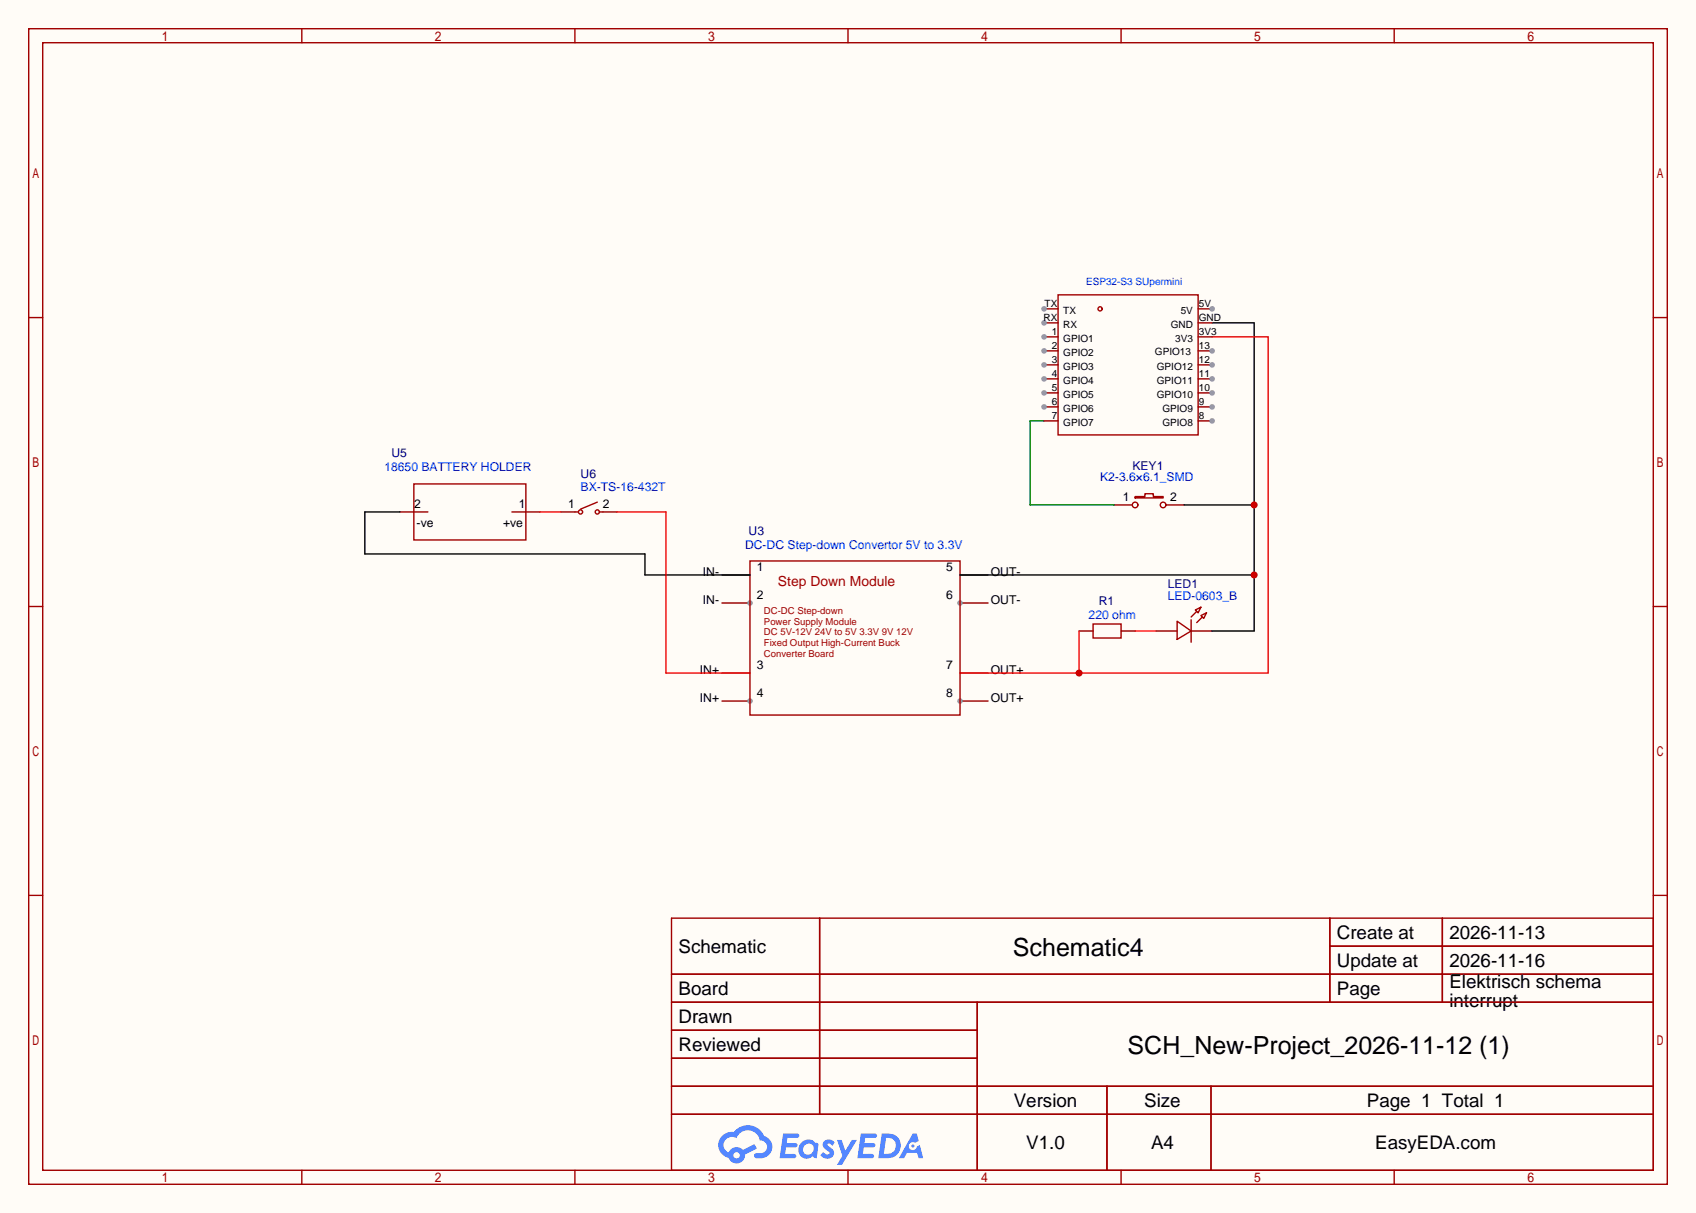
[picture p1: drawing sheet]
<svg xmlns="http://www.w3.org/2000/svg" width="308mm" height="220mm" viewBox="0 0 308 220" stroke-linecap="round" stroke-linejoin="round" font-family="sans-serif">
<path d="M0 0h307.6v220h-307.6z" fill="#fffcf7"/>
<g fill="none" stroke="#a10000" stroke-width=".25">
<path d="M5.2 5.2h297.2v209.6h-297.2zM7.7 7.7h292.1v204.5h-292.1zM54.7 5.2v2.5M104.3 5.2v2.5M153.8 5.2v2.5M203.3 5.2v2.5M252.9 5.2v2.5M5.2 57.6h2.5M299.8 57.6h2.6M5.2 110h2.5M299.8 110h2.6M5.2 162.4h2.5"/>
<path d="M121.8 166.5h178v45.7h-178zM121.8 176.7h178M148.7 166.5v35.6M241.2 166.5v15.2M241.2 171.6h58.6M261.6 166.5v15.2M299.8 162.4h2.6M121.8 181.7h178M121.8 186.8h55.4M121.8 197h178M121.8 191.9h55.4M177.2 181.7v30.5"/>
<path d="M200.8 197v15.2M219.6 197v15.2M54.7 212.2v2.6M104.3 212.2v2.6M121.8 202.1h178M153.8 212.2v2.6M203.3 212.2v2.6M252.9 212.2v2.6"/>
</g>
<g fill="#5487ff">
<path d="M149.5 206.9a1.3 1.3 0 0 1 1.9 .3l-.4 .6a.54 .54 0 0 0-1-.2l.2 .2a1.58 1.58 0 0 1 1 1.5 1.43 1.43 0 0 1-2.4 .2l.5-.6a.64 .64 0 0 0 .5 .5 .64 .64 0 0 0 .6-.3l-.1-.3a1.6 1.6 0 0 1-1.1-1.5z"/>
<path d="M151.8 206.7h.8l.7 2 1.2-2h.9l-2.7 4.5h-.9l1-1.6z"/>
<path d="M142 205.5h1.7a1.31 1.31 0 0 1 1.2 .2 .4 .4 0 0 1-.3 .6h-1.8l-.1 1h1.6a.4 .4 0 0 1 .3 .4 .4 .4 0 0 1-.4 .4h-1.6l-.2 1.2 .8-.1a1.23 1.23 0 0 1 1.2 .2 .39 .39 0 0 1-.4 .6h-2.6z"/>
<path d="M156.1 205.5h1.7a1.32 1.32 0 0 1 1.2 .2 .39 .39 0 0 1-.3 .6h-1.8l-.1 1h1.6a.4 .4 0 0 1 .4 .4 .4 .4 0 0 1-.5 .4h-1.6l-.2 1.1h.8a1.23 1.23 0 0 1 1.2 .2 .39 .39 0 0 1-.4 .6h-2.6z"/>
<path d="M165.5 205.6h.8l.3 1.3-.6 .3a.75 .75 0 0 0-1.1 .3 .75 .75 0 0 0 .5 1.1 .75 .75 0 0 0 .9-.7l.5-.3 .6 2.4h-.8l-.3-.9h-1.8l-.5 .9h-1z"/>
<path d="M159.9 205.6l-.6 4.4h1.4a2.27 2.27 0 0 0 2.7-2.3 2.27 2.27 0 0 0-2.7-2.1zM160.7 206.3a1.5 1.5 0 0 1 1.8 1.6 1.5 1.5 0 0 1-1.9 1.3h-.3z"/>
<path d="M145.4 207.2a1.62 1.62 0 0 0-.4 2.1 1.62 1.62 0 0 0 2 .6l.3-.2 .4 .2 .4 .1 .3-2.4-.1-.3-.5-.1a1.58 1.58 0 0 0-2.4 0zM146 207.7a.99 .99 0 0 1 1.6 .3 .99 .99 0 0 1-.9 1.4 .94 .94 0 0 1-1-.6 .94 .94 0 0 1 .3-1.1z"/>
<path d="M131 206a2.37 2.37 0 0 0 1.1 4 1.54 1.54 0 0 0 1.8 1 1.54 1.54 0 0 0 1.2-1.6l2.2-1.1-.5-.8-2.1 1a1.57 1.57 0 0 0-2.6 .5 1.5 1.5 0 0 1-.7-2.1 1.5 1.5 0 0 1 2.2-.5 2.23 2.23 0 0 1 2.3-1.4 2.23 2.23 0 0 1 2 1.8 1.16 1.16 0 0 1 1.2 1.1 1.16 1.16 0 0 1-1.1 1.2h-.7a.47 .47 0 0 0-.5 .4 .47 .47 0 0 0 .4 .5 2.23 2.23 0 0 0 2.2-.6 2.23 2.23 0 0 0 .5-2.3 2.16 2.16 0 0 0-1.3-1.1 3.2 3.2 0 0 0-5.5-.7l-1.1 .1zM133 209.5a.6 .6 0 0 1 1.2 0 .6 .6 0 0 1-1.2 0z"/>
<circle cx="165.6" cy="207.8" r=".28"/>
</g>
<path d="M130.9 104.3h5.1M130.9 109.3h5.1" fill="none" stroke="#870000" stroke-width=".25"/>
<circle cx="136" cy="109.3" r=".51" fill="#999"/>
<path d="M130.9 122h5.1M130.9 127.1h5.1" fill="none" stroke="#870000" stroke-width=".25"/>
<circle cx="136" cy="127.1" r=".51" fill="#999"/>
<path d="M174.1 104.3h5.1M174.1 109.3h5.1" fill="none" stroke="#870000" stroke-width=".25"/>
<circle cx="174.1" cy="109.3" r=".51" fill="#999"/>
<path d="M174.1 122h5.1M174.1 127.1h5.1" fill="none" stroke="#870000" stroke-width=".25"/>
<circle cx="174.1" cy="127.1" r=".51" fill="#999"/>
<g fill="none" stroke="#a10000" stroke-width=".25">
<path d="M75.1 87.8h20.3v10.1h-20.3zM104.3 92.8h.5M108.3 91.1l-3 1.2M108.8 92.8h.5M205.9 90h1.7v-.5h1.6v.5h1.7v.3h-5zM136 101.7h38.1v28h-38.1zM198.2 113.2h5.1v2.5h-5.1zM213.5 112.6l2.5 1.8-2.5 1.6zM216 112.4v4.1M216.8 110.6l1-.5-.5 1zM217 110.9l-1 1M217.8 111.6l1-.5-.5 1z"/>
<path d="M218.1 111.9l-1.1 1"/>
<circle cx="105.3" cy="92.8" r=".38"/>
<circle cx="108.3" cy="92.8" r=".38"/>
<circle cx="205.9" cy="91.6" r=".51"/>
<circle cx="210.9" cy="91.6" r=".51"/>
</g>
<path d="M72.5 92.8h5.1M92.8 92.8h5.1M101.7 92.8h2.6M109.3 92.8h2.6M202.1 91.6h3.3M211.5 91.6h3.3M195.7 114.4h2.5M203.3 114.4h2.6M209.7 114.4h3.8M216 114.4h3.8" fill="none" stroke="#870000" stroke-width=".25"/>
<path d="M219.8 58.5h7.7v55.9h-7.7M72.5 92.8h-6.3v7.7h50.8v3.8h19M214.8 91.6h12.7M174.1 104.3h53.4" fill="none" stroke="#000" stroke-width=".25"/>
<path d="M111.9 92.8h8.9v29.2h15.2" fill="none" stroke="#f00" stroke-width=".25"/>
<g fill="#c00">
<circle cx="227.5" cy="91.6" r=".63"/>
<circle cx="227.5" cy="104.3" r=".63"/>
</g>
<path d="M219.8 61.1h10.2v60.9h-55.9M195.7 114.4v7.6M205.9 114.4h3.8" fill="none" stroke="#f00" stroke-width=".25"/>
<circle cx="195.7" cy="122" r=".63" fill="#c00"/>
<path d="M97.9 92.8h3.8" fill="none" stroke="#f00" stroke-width=".25"/>
<path d="M189.4 76.3h-2.6v15.3h15.3" fill="none" stroke="#008700" stroke-width=".25"/>
<g fill="none" stroke="#a10000" stroke-width=".25">
<path d="M191.9 53.5h25.4v25.4h-25.4z"/>
<circle cx="199.5" cy="56" r=".38"/>
</g>
<path d="M189.4 58.5h2.5" fill="none" stroke="#870000" stroke-width=".25"/>
<circle cx="189.4" cy="58.5" r=".51" fill="#999"/>
<path d="M189.4 61.1h2.5" fill="none" stroke="#870000" stroke-width=".25"/>
<circle cx="189.4" cy="61.1" r=".51" fill="#999"/>
<path d="M189.4 63.6h2.5" fill="none" stroke="#870000" stroke-width=".25"/>
<circle cx="189.4" cy="63.6" r=".51" fill="#999"/>
<path d="M189.4 66.2h2.5" fill="none" stroke="#870000" stroke-width=".25"/>
<circle cx="189.4" cy="66.2" r=".51" fill="#999"/>
<path d="M189.4 68.7h2.5" fill="none" stroke="#870000" stroke-width=".25"/>
<circle cx="189.4" cy="68.7" r=".51" fill="#999"/>
<path d="M189.4 71.2h2.5" fill="none" stroke="#870000" stroke-width=".25"/>
<circle cx="189.4" cy="71.2" r=".51" fill="#999"/>
<path d="M189.4 73.8h2.5" fill="none" stroke="#870000" stroke-width=".25"/>
<circle cx="189.4" cy="73.8" r=".51" fill="#999"/>
<path d="M189.4 56h2.5M189.4 76.3h2.5" fill="none" stroke="#870000" stroke-width=".25"/>
<circle cx="189.4" cy="56" r=".51" fill="#999"/>
<path d="M217.3 73.8h2.5" fill="none" stroke="#870000" stroke-width=".25"/>
<circle cx="219.8" cy="73.8" r=".51" fill="#999"/>
<path d="M217.3 76.3h2.5" fill="none" stroke="#870000" stroke-width=".25"/>
<circle cx="219.8" cy="76.3" r=".51" fill="#999"/>
<path d="M217.3 71.2h2.5" fill="none" stroke="#870000" stroke-width=".25"/>
<circle cx="219.8" cy="71.2" r=".51" fill="#999"/>
<path d="M217.3 68.7h2.5" fill="none" stroke="#870000" stroke-width=".25"/>
<circle cx="219.8" cy="68.7" r=".51" fill="#999"/>
<path d="M217.3 66.2h2.5" fill="none" stroke="#870000" stroke-width=".25"/>
<circle cx="219.8" cy="66.2" r=".51" fill="#999"/>
<path d="M217.3 63.6h2.5" fill="none" stroke="#870000" stroke-width=".25"/>
<circle cx="219.8" cy="63.6" r=".51" fill="#999"/>
<path d="M217.3 58.5h2.5M217.3 56h2.5M217.3 61.1h2.5" fill="none" stroke="#870000" stroke-width=".25"/>
<circle cx="219.8" cy="56" r=".51" fill="#999"/>
<g font-size="4.5">
<text x="183.7" y="173.3">Schematic4</text>
<text x="204.5" y="191.1">SCH_New-Project_2026-11-12 (1)</text>
</g>
<g font-size="3.4">
<text x="123.1" y="172.7">Schematic</text>
<text x="242.5" y="170.2">Create at</text>
<text x="262.9" y="170.2">2026-11-13</text>
<text x="242.5" y="175.3">Update at</text>
<text x="262.9" y="175.3">2026-11-16</text>
<text x="262.9" y="179.2">Elektrisch schema</text>
<text x="123.1" y="180.4">Board</text>
<text x="123.1" y="185.4">Drawn</text>
<text x="242.5" y="180.4">Page</text>
<text x="262.9" y="182.6">interrupt</text>
<text x="123.1" y="190.5">Reviewed</text>
<text x="183.9" y="200.7">Version</text>
<text x="207.5" y="200.7">Size</text>
<text x="247.9" y="200.7">Page 1 Total 1</text>
<text x="186.1" y="208.3">V1.0</text>
<text x="208.8" y="208.3">A4</text>
<text x="249.4" y="208.3">EasyEDA.com</text>
</g>
<text font-size="2.5" fill="#a00000" x="141.1" y="106.3">Step Down Module</text>
<g font-size="2.2" fill="#000080">
<text x="71" y="82.9">U5</text>
<text x="105.3" y="86.7">U6</text>
<text x="205.4" y="85.3">KEY1</text>
<text x="135.8" y="96.9">U3</text>
<text x="211.8" y="106.6">LED1</text>
<text x="199.3" y="109.6">R1</text>
</g>
<g font-size="2.2" fill="#00f">
<text x="69.7" y="85.5">18650 BATTERY HOLDER</text>
<text x="105.3" y="89">BX-TS-16-432T</text>
<text x="199.5" y="87.2">K2-3.6×6.1_SMD</text>
<text x="135.1" y="99.5">DC-DC Step-down Convertor 5V to 3.3V</text>
<text x="197.4" y="112.2">220 ohm</text>
<text x="211.8" y="108.8">LED-0603_B</text>
</g>
<g font-size="2.2">
<text x="75.1" y="92">2</text>
<text x="75.6" y="95.6">-ve</text>
<text x="91.3" y="95.6">+ve</text>
<text x="94.1" y="92">1</text>
<text x="103" y="92">1</text>
<text x="109.3" y="92">2</text>
<text x="203.6" y="90.8">1</text>
<text x="212.2" y="90.8">2</text>
<text x="127.5" y="104.5">IN-</text>
<text x="137.3" y="103.5">1</text>
<text x="171.6" y="103.5">5</text>
<text x="179.7" y="104.5">OUT-</text>
<text x="127.5" y="109.6">IN-</text>
<text x="137.3" y="108.5">2</text>
<text x="171.6" y="108.5">6</text>
<text x="179.7" y="109.6">OUT-</text>
<text x="126.9" y="122.3">IN+</text>
<text x="137.3" y="121.2">3</text>
<text x="171.6" y="121.2">7</text>
<text x="179.7" y="122.3">OUT+</text>
<text x="126.9" y="127.3">IN+</text>
<text x="137.3" y="126.3">4</text>
<text x="171.6" y="126.3">8</text>
<text x="179.7" y="127.3">OUT+</text>
</g>
<text font-size="1.8" fill="#00f" x="197" y="51.7">ESP32-S3 SUpermini</text>
<g font-size="1.8">
<text x="189.3" y="58.2">RX</text>
<text x="189.5" y="55.7">TX</text>
<text x="192.8" y="59.5">RX</text>
<text x="192.8" y="57">TX</text>
<text x="212.3" y="59.5">GND</text>
<text x="214.1" y="57">5V</text>
<text x="217.4" y="58.2">GND</text>
<text x="217.4" y="55.7">5V</text>
<text x="190.8" y="60.8">1</text>
<text x="190.8" y="63.3">2</text>
<text x="190.8" y="65.9">3</text>
<text x="192.8" y="62">GPIO1</text>
<text x="192.8" y="64.6">GPIO2</text>
<text x="209.5" y="64.4">GPIO13</text>
<text x="213.1" y="62">3V3</text>
<text x="217.4" y="65.9">12</text>
<text x="217.4" y="63.3">13</text>
<text x="217.4" y="60.8">3V3</text>
<text x="190.8" y="68.4">4</text>
<text x="190.8" y="70.9">5</text>
<text x="192.8" y="67.1">GPIO3</text>
<text x="192.8" y="69.7">GPIO4</text>
<text x="209.8" y="69.7">GPIO11</text>
<text x="209.8" y="67.1">GPIO12</text>
<text x="217.4" y="70.9">10</text>
<text x="217.4" y="68.4">11</text>
<text x="190.8" y="73.5">6</text>
<text x="190.8" y="76">7</text>
<text x="192.8" y="72.2">GPIO5</text>
<text x="192.8" y="74.7">GPIO6</text>
<text x="192.8" y="77.3">GPIO7</text>
<text x="209.8" y="72.2">GPIO10</text>
<text x="210.8" y="74.7">GPIO9</text>
<text x="210.8" y="77.3">GPIO8</text>
<text x="217.4" y="73.5">9</text>
<text x="217.4" y="76">8</text>
</g>
<g font-size="1.7" fill="#a00000">
<text x="138.6" y="111.3">DC-DC Step-down</text>
<text x="138.6" y="113.3">Power Supply Module</text>
<text x="138.6" y="115.2">DC 5V-12V 24V to 5V 3.3V 9V 12V</text>
<text x="138.6" y="117.2">Fixed Output High-Current Buck</text>
<text x="138.6" y="119.1">Converter Board</text>
</g>
</svg>
